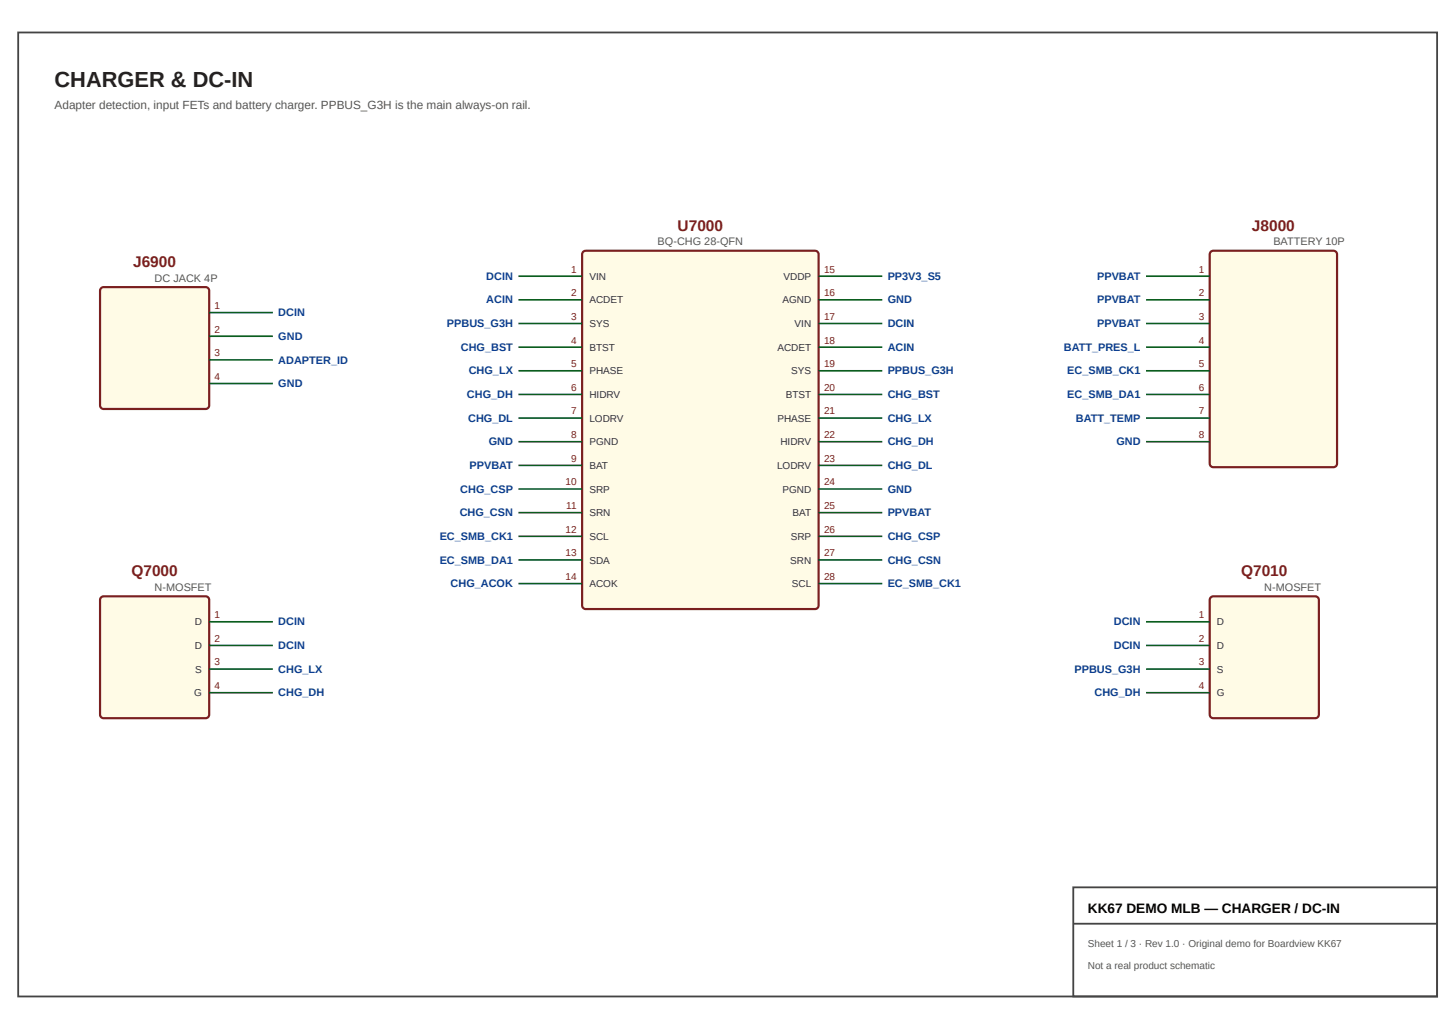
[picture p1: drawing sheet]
<svg xmlns="http://www.w3.org/2000/svg" width="420mm" height="297mm" viewBox="0 0 420 297" stroke-linecap="round" stroke-linejoin="round" font-family="sans-serif">
<path d="M5.2 9.4h409.5v278.2h-409.5z" fill="none" stroke="#444" stroke-width=".52"/>
<path d="M168.3 72.7l.7-.3h66.2a1.05 1.05 0 0 1 1 1v101.3a1.05 1.05 0 0 1-1 1.1h-66.2a1.05 1.05 0 0 1-1-1.1v-101.3z" fill="#fffbe6"/>
<path d="M168.3 72.7l.7-.3h66.2a1.05 1.05 0 0 1 1 1v101.3a1.05 1.05 0 0 1-1 1.1h-66.2a1.05 1.05 0 0 1-1-1.1v-101.3z" fill="none" stroke="#7a1f1f" stroke-width=".63" stroke-linecap="butt"/>
<g fill="none" stroke="#0b5d1e" stroke-width=".47">
<path d="M149.6 79.7h18.4M236.2 79.7h18.4M149.6 86.5h18.4M149.6 93.4h18.4M236.2 86.5h18.4M236.2 93.4h18.4M149.6 100.2h18.4M149.6 107h18.4M149.6 113.8h18.4M236.2 100.2h18.4M236.2 107h18.4M236.2 113.8h18.4"/>
<path d="M149.6 120.7h18.4M149.6 127.5h18.4M149.6 134.3h18.4M236.2 120.7h18.4M236.2 127.5h18.4M236.2 134.3h18.4M149.6 141.1h18.4M149.6 148h18.4M149.6 154.8h18.4M236.2 141.1h18.4M236.2 148h18.4M236.2 154.8h18.4"/>
<path d="M149.6 161.6h18.4M149.6 168.4h18.4M236.2 161.6h18.4M236.2 168.4h18.4"/>
</g>
<path d="M29.2 83.2l.7-.3h29.4a1.05 1.05 0 0 1 1.1 1v33.1a1.05 1.05 0 0 1-1.1 1h-29.4a1.05 1.05 0 0 1-1-1v-33.1z" fill="#fffbe6"/>
<path d="M29.2 83.2l.7-.3h29.4a1.05 1.05 0 0 1 1.1 1v33.1a1.05 1.05 0 0 1-1.1 1h-29.4a1.05 1.05 0 0 1-1-1v-33.1z" fill="none" stroke="#7a1f1f" stroke-width=".63" stroke-linecap="butt"/>
<path d="M60.4 90.2h18.3M60.4 97h18.3M60.4 103.9h18.3M60.4 110.7h18.3" fill="none" stroke="#0b5d1e" stroke-width=".47"/>
<path d="M29.2 172.4l.7-.3h29.4a1.05 1.05 0 0 1 1.1 1.1v33a1.05 1.05 0 0 1-1.1 1.1h-29.4a1.05 1.05 0 0 1-1-1.1v-33z" fill="#fffbe6"/>
<path d="M29.2 172.4l.7-.3h29.4a1.05 1.05 0 0 1 1.1 1.1v33a1.05 1.05 0 0 1-1.1 1.1h-29.4a1.05 1.05 0 0 1-1-1.1v-33z" fill="none" stroke="#7a1f1f" stroke-width=".63" stroke-linecap="butt"/>
<path d="M60.4 179.5h18.3M60.4 186.3h18.3M60.4 193.1h18.3M60.4 199.9h18.3" fill="none" stroke="#0b5d1e" stroke-width=".47"/>
<path d="M349.4 172.4l.8-.3h29.4a1.05 1.05 0 0 1 1 1.1v33a1.05 1.05 0 0 1-1 1.1h-29.4a1.05 1.05 0 0 1-1.1-1.1v-33z" fill="#fffbe6"/>
<path d="M349.4 172.4l.8-.3h29.4a1.05 1.05 0 0 1 1 1.1v33a1.05 1.05 0 0 1-1 1.1h-29.4a1.05 1.05 0 0 1-1.1-1.1v-33z" fill="none" stroke="#7a1f1f" stroke-width=".63" stroke-linecap="butt"/>
<path d="M330.7 179.5h18.4M330.7 186.3h18.4M330.7 193.1h18.4M330.7 199.9h18.4" fill="none" stroke="#0b5d1e" stroke-width=".47"/>
<path d="M349.4 72.7l.8-.3h34.6a1.05 1.05 0 0 1 1.1 1v60.4a1.05 1.05 0 0 1-1.1 1h-34.6a1.05 1.05 0 0 1-1.1-1v-60.4z" fill="#fffbe6"/>
<path d="M349.4 72.7l.8-.3h34.6a1.05 1.05 0 0 1 1.1 1v60.4a1.05 1.05 0 0 1-1.1 1h-34.6a1.05 1.05 0 0 1-1.1-1v-60.4z" fill="none" stroke="#7a1f1f" stroke-width=".63" stroke-linecap="butt"/>
<path d="M330.7 79.7h18.4M330.7 86.5h18.4M330.7 93.4h18.4M330.7 100.2h18.4M330.7 107h18.4M330.7 113.8h18.4M330.7 120.7h18.4M330.7 127.5h18.4" fill="none" stroke="#0b5d1e" stroke-width=".47"/>
<path d="M309.7 256.1h105v31.5h-105zM309.7 266.6h105" fill="none" stroke="#444" stroke-width=".52"/>
<text font-size="6.3" fill="#222" x="15.7" y="25.1">CHARGER &amp; DC-IN</text>
<g font-size="4.5" fill="#7a1f1f">
<text x="195.5" y="66.6">U7000</text>
<text x="361.3" y="66.6">J8000</text>
<text x="38.4" y="77.1">J6900</text>
<text x="37.9" y="166.3">Q7000</text>
<text x="358.2" y="166.3">Q7010</text>
</g>
<text font-size="3.9" x="313.9" y="263.5">KK67 DEMO MLB — CHARGER / DC-IN</text>
<text font-size="3.4" fill="#555" x="15.7" y="31.4">Adapter detection, input FETs and battery charger. PPBUS_G3H is the main always-on rail.</text>
<g font-size="3.1" fill="#555">
<text x="189.8" y="70.8">BQ-CHG 28-QFN</text>
<text x="367.5" y="70.8">BATTERY 10P</text>
<text x="44.6" y="81.3">DC JACK 4P</text>
<text x="44.6" y="170.5">N-MOSFET</text>
<text x="364.9" y="170.5">N-MOSFET</text>
</g>
<g font-size="3.1" fill="#0b3d91">
<text x="140.4" y="80.8">DCIN</text>
<text x="256.2" y="80.8">PP3V3_S5</text>
<text x="316.6" y="80.8">PPVBAT</text>
<text x="140.4" y="87.6">ACIN</text>
<text x="256.2" y="87.6">GND</text>
<text x="316.6" y="87.6">PPVBAT</text>
<text x="80.3" y="91.3">DCIN</text>
<text x="129" y="94.4">PPBUS_G3H</text>
<text x="256.2" y="94.4">DCIN</text>
<text x="316.6" y="94.4">PPVBAT</text>
<text x="80.3" y="98.1">GND</text>
<text x="133" y="101.2">CHG_BST</text>
<text x="256.2" y="101.2">ACIN</text>
<text x="307" y="101.2">BATT_PRES_L</text>
<text x="80.3" y="104.9">ADAPTER_ID</text>
<text x="80.3" y="111.7">GND</text>
<text x="135.3" y="108.1">CHG_LX</text>
<text x="256.2" y="108.1">PPBUS_G3H</text>
<text x="308" y="108.1">EC_SMB_CK1</text>
<text x="134.8" y="114.9">CHG_DH</text>
<text x="256.2" y="114.9">CHG_BST</text>
<text x="308" y="114.9">EC_SMB_DA1</text>
<text x="135.1" y="121.7">CHG_DL</text>
<text x="256.2" y="121.7">CHG_LX</text>
<text x="310.5" y="121.7">BATT_TEMP</text>
<text x="141.1" y="128.5">GND</text>
<text x="256.2" y="128.5">CHG_DH</text>
<text x="322.2" y="128.5">GND</text>
<text x="135.5" y="135.4">PPVBAT</text>
<text x="256.2" y="135.4">CHG_DL</text>
<text x="132.8" y="142.2">CHG_CSP</text>
<text x="256.2" y="142.2">GND</text>
<text x="132.7" y="149">CHG_CSN</text>
<text x="256.2" y="149">PPVBAT</text>
<text x="126.9" y="155.8">EC_SMB_CK1</text>
<text x="256.2" y="155.8">CHG_CSP</text>
<text x="126.9" y="162.7">EC_SMB_DA1</text>
<text x="256.2" y="162.7">CHG_CSN</text>
<text x="130" y="169.5">CHG_ACOK</text>
<text x="256.2" y="169.5">EC_SMB_CK1</text>
<text x="80.3" y="180.5">DCIN</text>
<text x="321.5" y="180.5">DCIN</text>
<text x="80.3" y="187.3">DCIN</text>
<text x="321.5" y="187.3">DCIN</text>
<text x="80.3" y="194.2">CHG_LX</text>
<text x="310.1" y="194.2">PPBUS_G3H</text>
<text x="80.3" y="201">CHG_DH</text>
<text x="315.9" y="201">CHG_DH</text>
</g>
<g font-size="2.9" fill="#7a1f1f">
<text x="164.8" y="78.7">1</text>
<text x="237.8" y="78.7">15</text>
<text x="345.9" y="78.7">1</text>
<text x="61.9" y="89.2">1</text>
<text x="164.8" y="85.5">2</text>
<text x="237.8" y="85.5">16</text>
<text x="345.9" y="85.5">2</text>
<text x="61.9" y="96">2</text>
<text x="164.8" y="92.3">3</text>
<text x="237.8" y="92.3">17</text>
<text x="345.9" y="92.3">3</text>
<text x="164.8" y="99.1">4</text>
<text x="237.8" y="99.1">18</text>
<text x="345.9" y="99.1">4</text>
<text x="61.9" y="102.8">3</text>
<text x="164.8" y="106">5</text>
<text x="237.8" y="106">19</text>
<text x="345.9" y="106">5</text>
<text x="61.9" y="109.6">4</text>
<text x="164.8" y="112.8">6</text>
<text x="237.8" y="112.8">20</text>
<text x="345.9" y="112.8">6</text>
<text x="164.8" y="119.6">7</text>
<text x="237.8" y="119.6">21</text>
<text x="345.9" y="119.6">7</text>
<text x="164.8" y="126.4">8</text>
<text x="237.8" y="126.4">22</text>
<text x="345.9" y="126.4">8</text>
<text x="164.8" y="133.3">9</text>
<text x="237.8" y="133.3">23</text>
<text x="163.2" y="140.1">10</text>
<text x="237.8" y="140.1">24</text>
<text x="163.4" y="146.9">11</text>
<text x="237.8" y="146.9">25</text>
<text x="163.2" y="153.7">12</text>
<text x="237.8" y="153.7">26</text>
<text x="163.2" y="160.6">13</text>
<text x="237.8" y="160.6">27</text>
<text x="163.2" y="167.4">14</text>
<text x="237.8" y="167.4">28</text>
<text x="61.9" y="178.4">1</text>
<text x="345.9" y="178.4">1</text>
<text x="61.9" y="185.2">2</text>
<text x="345.9" y="185.2">2</text>
<text x="61.9" y="192.1">3</text>
<text x="345.9" y="192.1">3</text>
<text x="61.9" y="198.9">4</text>
<text x="345.9" y="198.9">4</text>
</g>
<g font-size="2.9" fill="#333">
<text x="170.1" y="80.8">VIN</text>
<text x="226.1" y="80.8">VDDP</text>
<text x="170.1" y="87.6">ACDET</text>
<text x="225.8" y="87.6">AGND</text>
<text x="170.1" y="94.4">SYS</text>
<text x="229.3" y="94.4">VIN</text>
<text x="170.1" y="101.2">BTST</text>
<text x="224.4" y="101.2">ACDET</text>
<text x="170.1" y="108.1">PHASE</text>
<text x="228.4" y="108.1">SYS</text>
<text x="170.1" y="114.9">HIDRV</text>
<text x="226.8" y="114.9">BTST</text>
<text x="170.1" y="121.7">LODRV</text>
<text x="224.4" y="121.7">PHASE</text>
<text x="170.1" y="128.5">PGND</text>
<text x="225.2" y="128.5">HIDRV</text>
<text x="170.1" y="135.4">BAT</text>
<text x="224.3" y="135.4">LODRV</text>
<text x="170.1" y="142.2">SRP</text>
<text x="225.8" y="142.2">PGND</text>
<text x="170.1" y="149">SRN</text>
<text x="228.7" y="149">BAT</text>
<text x="170.1" y="155.8">SCL</text>
<text x="228.2" y="155.8">SRP</text>
<text x="170.1" y="162.7">SDA</text>
<text x="228.1" y="162.7">SRN</text>
<text x="170.1" y="169.5">ACOK</text>
<text x="228.5" y="169.5">SCL</text>
<text x="56.2" y="180.5">D</text>
<text x="351.2" y="180.5">D</text>
<text x="56.2" y="187.3">D</text>
<text x="351.2" y="187.3">D</text>
<text x="56.3" y="194.2">S</text>
<text x="351.2" y="194.2">S</text>
<text x="56" y="201">G</text>
<text x="351.2" y="201">G</text>
</g>
<g font-size="2.9" fill="#555">
<text x="313.9" y="273.4">Sheet 1 / 3 · Rev 1.0 · Original demo for Boardview KK67</text>
<text x="313.9" y="279.7">Not a real product schematic</text>
</g>
</svg>
